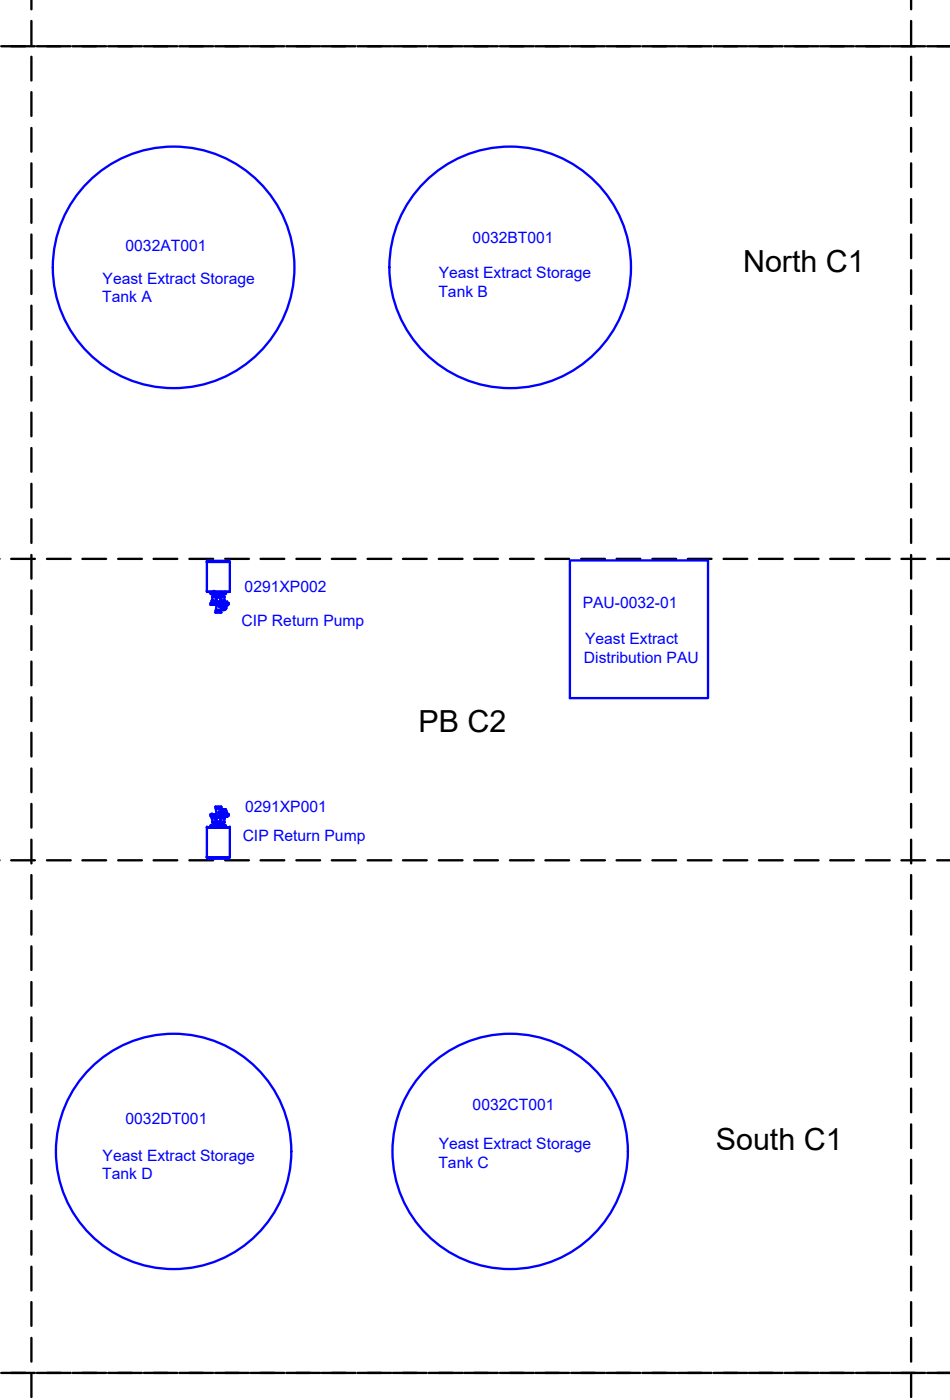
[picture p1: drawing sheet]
<svg xmlns="http://www.w3.org/2000/svg" width="103mm" height="152mm" viewBox="0 0 103 152" stroke-linecap="round" stroke-linejoin="round" font-family="sans-serif">
<!-- layer: Divider -->
<g fill="none" stroke="#000" stroke-width=".25">
<path d="M3.4 0v1M99.1 0v1M.2 5h3.6M3.4 2.3v2.6M3.4 6.2v2.6M3.4 10v2.6M3.4 13.9v2.6M3.4 17.8v2.6M4 5h3.7M7.9 5h3.6M11.8 5h3.6M15.7 5h3.6"/>
<path d="M19.5 5h3.7M23.4 5h3.7M27.3 5h3.6M31.1 5h3.7M35 5h3.7M38.9 5h3.7M42.7 5h3.7M46.6 5h3.7M50.5 5h3.7M54.4 5h3.7M58.2 5h3.7M62.1 5h3.7"/>
<path d="M66 5h3.7M69.9 5h3.7M73.7 5h3.7M77.6 5h3.7M81.5 5h3.7M85.4 5h3.7M89.2 5h3.7M93.1 5h3.7M97 5h3.7M99.1 2.3v2.6M99.1 6.2v2.6M99.1 10v2.6"/>
<path d="M99.1 13.9v2.6M99.1 17.8v2.6M100.9 5h2.5M3.4 21.7v2.6M3.4 25.5v2.6M3.4 29.4v2.6M3.4 33.3v2.6M3.4 37.2v2.5M99.1 21.7v2.6M99.1 25.5v2.6M99.1 29.4v2.6M99.1 33.3v2.6"/>
<path d="M99.1 37.2v2.5M3.4 41v2.6M3.4 44.9v2.6M3.4 48.8v2.5M3.4 52.7v2.5M3.4 56.5v2.6M99.1 41v2.6M99.1 44.9v2.6M99.1 48.8v2.5M99.1 52.7v2.5M99.1 56.5v2.6M1.2 60.8h2.6"/>
<path d="M3.4 60.4v2.6M3.4 64.3v2.5M3.4 68.2v2.5M3.4 72v2.6M3.4 75.9v2.6M3.4 79.8v2.5M5.1 60.8h2.6M9 60.8h2.5M12.9 60.8h2.5M16.7 60.8h2.6M20.6 60.8h2.6M24.5 60.8h2.6"/>
<path d="M28.4 60.8h2.5M32.2 60.8h2.6M36.1 60.8h2.6M40 60.8h2.6M43.8 60.8h2.6M47.7 60.8h2.6M51.6 60.8h2.6M55.5 60.8h2.6M59.3 60.8h2.6M63.2 60.8h2.6M67.1 60.8h2.6M71 60.8h2.6"/>
<path d="M74.8 60.8h2.6M78.7 60.8h2.6M82.6 60.8h2.6M86.5 60.8h2.6M90.3 60.8h2.6M94.2 60.8h2.6M98.1 60.8h2.6M99.1 60.4v2.6M99.1 64.3v2.5M99.1 68.2v2.5M99.1 72v2.6M99.1 75.9v2.6"/>
<path d="M99.1 79.8v2.5M102 60.8h1.4M1.2 93.6h2.6M3.4 83.6v2.6M3.4 87.5v2.6M3.4 91.4v2.6M3.4 95.2v2.6M3.4 99.1v2.6M5.1 93.6h2.6M9 93.6h2.5M12.9 93.6h2.5M16.7 93.6h2.6"/>
<path d="M20.6 93.6h2.6M24.5 93.6h2.6M28.4 93.6h2.5M32.2 93.6h2.6M36.1 93.6h2.6M40 93.6h2.6M43.8 93.6h2.6M47.7 93.6h2.6M51.6 93.6h2.6M55.5 93.6h2.6M59.3 93.6h2.6M63.2 93.6h2.6"/>
<path d="M67.1 93.6h2.6M71 93.6h2.6M74.8 93.6h2.6M78.7 93.6h2.6M82.6 93.6h2.6M86.5 93.6h2.6M90.3 93.6h2.6M94.2 93.6h2.6M98.1 93.6h2.6M99.1 83.6v2.6M99.1 87.5v2.6M99.1 91.4v2.6"/>
<path d="M99.1 95.2v2.6M99.1 99.1v2.6M102 93.6h1.4M3.4 103v2.6M3.4 106.9v2.6M3.4 110.7v2.6M3.4 114.6v2.6M3.4 118.5v2.6M99.1 103v2.6M99.1 106.9v2.6M99.1 110.7v2.6M99.1 114.6v2.6"/>
<path d="M99.1 118.5v2.6M3.4 122.4v2.6M3.4 126.2v2.6M3.4 130.1v2.6M3.4 134v2.6M3.4 137.9v2.6M99.1 122.4v2.6M99.1 126.2v2.6M99.1 130.1v2.6M99.1 134v2.6M99.1 137.9v2.6M.2 149.4h3.6"/>
<path d="M3.4 141.7v2.6M3.4 145.6v2.6M3.4 149.5v2.6M4 149.4h3.7M7.9 149.4h3.6M11.8 149.4h3.6M15.7 149.4h3.6M19.5 149.4h3.7M23.4 149.4h3.7M27.3 149.4h3.6M31.1 149.4h3.7M35 149.4h3.7"/>
<path d="M38.9 149.4h3.7M42.7 149.4h3.7M46.6 149.4h3.7M50.5 149.4h3.7M54.4 149.4h3.7M58.2 149.4h3.7M62.1 149.4h3.7M66 149.4h3.7M69.9 149.4h3.7M73.7 149.4h3.7M77.6 149.4h3.7M81.5 149.4h3.7"/>
<path d="M85.4 149.4h3.7M89.2 149.4h3.7M93.1 149.4h3.7M97 149.4h3.7M99.1 141.7v2.6M99.1 145.6v2.6M99.1 149.5v2.6M100.9 149.4h2.5"/>
</g>
<!-- layer: Equipment -->
<g fill="none" stroke="#00f" stroke-width=".25">
<path d="M22.5 64.4h.1M22.5 64.4v-3.2h2.5v3.2M22.5 64.4h2.5M22.6 61l-.1 .1M22.6 61h2.3M22.9 64.4v.2M23 64.5h.1M23 64.4v.1M23 64.5l-.1 .1M23 64.6h.1M23 65.7h.1M23.1 65.5v.2h1.4v-.2"/>
<path d="M23.1 65.4h.1M23.1 65.5h.1M23.1 65.8h.1M23.1 65.4v.1M23.1 65.5h.5M23.1 65.3l-.1 .1M23.1 64.4v.2zM23.1 64.5h.1M23.1 65.4h.1h.3M23.1 65.4v-.5h1.3v.5M23.1 65h.6M23.1 65.3v.1"/>
<path d="M23.1 65h.1M23.1 64.9h.1M23.2 65.4h.1M23.2 65.4l-.1 .1M23.3 64.4h.1M23.3 64.6h.1M23.3 64.6v.3v-.3M23.3 64.9h.1M23.3 64.5h.1M23.3 64.4v.2M23.3 64.6h.9M23.4 64.9h.1"/>
<path d="M23.4 64.9h.3zM23.4 64.6h.1M23.4 64.4v.1M23.4 64.6v.3M23.4 64.6h.3v.3h-.3zM23.4 66.6l.7 .1zM23.5 66.5h.5M23.5 66.5v.1M23.5 65.8l.1 .1M23.6 65.9h.1M23.6 65.8v.1M23.7 65.9h.1"/>
<path d="M23.7 65.9l-.2 .1v.5M23.7 65.8v.1M23.7 66.5h.1M23.7 64.9h.1M23.7 64.6h.1M23.7 64.6v.3l.1-.3M23.7 65.9l.1 .1M23.7 64.6v.3M23.8 64.9h.1M23.8 64.6h.3v.3h-.3zM23.8 64.6h.1M23.8 64.6v.3"/>
<path d="M23.8 64.9h.3M23.8 66h.1M23.8 65.9l.1 .1zM23.8 65.9v.1M23.8 65.9h.1M23.8 66.5h.1M23.9 65h.5M23.9 65.9h.1M23.9 65.9v.1M23.9 66h.1M23.9 65.5h.6M24 66.3v.1"/>
<path d="M24 65.4h.3M24 65.4h.1M24 66.4h.1M24 66.5v.1M24 66.3l.1 .1M24.1 64.4h.1M24.1 65.2l-.1 .2M24.1 66.4h.1M24.1 64.6h.1M24.1 64.9h.1M24.1 66.2l.1 .2M24.2 64.9h.1"/>
<path d="M24.2 64.4l-.1 .1M24.2 66.4h.1M24.2 64.6h.1M24.2 64.6v.3M24.2 64.4v.1M24.2 65.9h-.2l-.2 .1M24.2 65.9h.1M24.2 65.8h.1M24.2 65.9l-.2 .6M24.2 66h.3M24.2 64.6h-.1v.3M24.2 64.5v.4"/>
<path d="M24.2 65.8v.1M24.3 66l-.1 .2 .1 .2M24.3 65.4h.1M24.3 65.4l.1 .1M24.4 65.3v.1M24.4 65h.1M24.4 64.9h.1M24.4 65.3l.1 .2h-.6M24.4 64.4v.2zM24.4 64.5h.1M24.4 65.4h.1M24.4 65.4h.1h-.2"/>
<path d="M24.4 65.4h-.1M24.5 65.5h.1M24.5 65.8h.1M24.5 66.1v.2M24.5 64.6h.1M24.5 65.7h.1M24.5 66.2h.1M24.5 66.1h.1M24.5 66.2v.1M24.5 66.1v.1M24.5 66.3h.1M24.5 66.1v.2l.1-.1"/>
<path d="M24.5 66.1l.1 .1M24.5 64.5h.1M24.5 66.3l-.2 .1h-.1M24.5 64.4v.1M24.6 66.2h.1M24.6 66.2l-.1 .1M24.6 64.4v.2l-.1-.1M24.6 65.7h.1M24.6 65.7h-1.7v.1h1.7M24.6 65.8h-.1M24.7 65.6v.1M24.7 65.8v.1"/>
<path d="M24.7 65.9h.1M24.7 65.5h.1M24.7 65.6h.1M24.7 65.7h.1M24.8 65.6v.1M24.8 65.8h-.1M24.8 65.7h.1M24.8 65.8h.1M24.8 65.8v.1M24.9 61l.1 .1M24.9 65.7h.1M25 64.4h.1"/>
<path d="M62 61h15v15h-15zM22.5 93.3l.1 .1M22.5 90.1h.1M22.5 90.1v3.2h2.5v-3.2M22.6 93.5h2.3M23 90h.1M23 90l-.1 .1M23 90v.1M23 89.9h.1M23 89l.1 .1M23 88.8h.1M23.1 89v.1"/>
<path d="M23.1 89h.1M23.1 88.6h.1M23.1 89h.5M23.1 89.9v.2zM23.1 90h.1M23.1 89.1h.1M23.1 89.5h.6M23.1 89.1v.4h1.3v-.4M23.1 89.5h.1M23.2 89h.1M23.3 90.1h.1M23.3 89.8h.1"/>
<path d="M23.3 89.9h.1M23.3 89.9v-.3v.3M23.3 89.6h.1M23.3 90l.1 .1M23.3 90h.1M23.3 89.9v.2M23.3 89.6h.4M23.3 89.9h.9M23.3 89.5v.1M23.3 90v.1M23.4 89.6h.1M23.4 90v.1"/>
<path d="M23.4 89.6h.3M23.4 89.6v.2h.3v-.2M23.4 89.6v.3h-.1M23.4 89.9h.1M23.4 90l.7 .1M23.4 89.8v.1M23.4 87.8h.7M23.5 88h.5M23.5 88v.4l.2 .2M23.5 89h-.3l-.1 .1M23.6 88.6h.1M23.6 88.6h-.1"/>
<path d="M23.7 88.6h-.1M23.7 88.6h.1M23.7 88h.1M23.7 89.6h.1M23.7 89.8l-.4 .1M23.7 89.9h.1M23.7 89.8h.1M23.7 89.5v.4M23.8 89.8h-.1M23.8 89.6h.4M23.8 89.6h.3zM23.8 89.6v.2h.3v-.2"/>
<path d="M23.8 89.8l.4 .1M23.8 89.6h.1M23.8 89.9h.1M23.8 89.6l-.1 .3M23.8 89.8h.1M23.8 88.4h.1a.21 .21 0 0 0 .1 .2 .21 .21 0 0 0 .2 0M23.8 88.4l-.1 .2M23.8 88.4h.1M23.8 88.5h.1M23.8 88.5v.1M23.8 88.6h.1M23.8 88h.1"/>
<path d="M23.9 88.4l-.1 .2zM23.9 88.4v.2M23.9 89.5h.5M23.9 88.6h.1M23.9 88.4h.1M23.9 88.5h.1M23.9 89h.6zM24 88.1v.1M24 89h.3M24 89l.1 .3M24 89h.1M24 88l.2 .6"/>
<path d="M24 88.1h.2h-.1M24 88.1h.1M24.1 87.8h-.7l.1 .2M24.1 87.8l-.1 .2M24.1 88.1h.1M24.1 88.1l-.1 .1M24.1 89.6h.1M24.1 89.6v.3M24.1 89.9h.1M24.1 89.8h.1M24.1 90h.1M24.1 89.8v.1"/>
<path d="M24.2 89.6v.3M24.2 89.6h.1M24.2 88.1l-.1 .2M24.2 88.1h.3M24.2 88.1h.1M24.2 89.6h-.1M24.2 89.8h.1M24.2 89.9h.1M24.2 89.6v.3h-.1M24.2 90h.1M24.2 88.6h.1M24.2 89.5v.1"/>
<path d="M24.2 89.9v.1M24.3 88.1l-.1 .2 .1 .2M24.3 89h.1M24.3 89h.2l-.1 .1M24.3 89l.1 .1M24.4 89.5h.1M24.4 89.9v.2zM24.4 90h.1M24.4 89.1h.1M24.4 89h-.1M24.4 89v.1M24.5 89v-.2h-1.4v.2"/>
<path d="M24.5 89l-.1 .1M24.5 88.6h.1M24.5 88.2v.2M24.5 89.9h.1M24.5 88.8h.1M24.5 88.2h.1M24.5 88.3h.1M24.5 88.3v.1M24.5 88.7h.1M24.5 88.4h.1M24.5 90l.1 .1M24.5 88.4l-.3 .1"/>
<path d="M24.5 88.2l.1 .1M24.5 88.6l.1 .1M24.6 88.8h.1M24.6 88.3h.1M24.6 88.3l-.1 .1M24.6 88.6v.1M24.6 88.3l-.1-.1v.2M24.7 88.6h-1.8v.2h1.7h-.1M24.7 88.8v.1M24.7 88.9h.1M24.7 88.5h.1M24.7 88.6h.1"/>
<path d="M24.7 88.6l.1 .1M24.8 88.6v.1M24.8 88.8h-.1M24.8 88.7h.1M24.8 88.8v.1M24.9 88.7h.1M24.9 88.8h-.1M25 90.1h-2.5h2.5M25 90.1h.1M25 93.3l-.1 .1"/>
<circle cx="18.9" cy="29.1" r="13.1"/>
<circle cx="55.5" cy="29.1" r="13.1"/>
<circle cx="23" cy="64.6" r=".11"/>
<circle cx="23" cy="64.6" r=".06"/>
<circle cx="23.8" cy="65.3" r=".32"/>
<circle cx="23.8" cy="65.3" r=".23"/>
<circle cx="24.5" cy="64.6" r=".11"/>
<circle cx="24.5" cy="64.6" r=".06"/>
<circle cx="23" cy="89.9" r=".06"/>
<circle cx="23" cy="89.9" r=".11"/>
<circle cx="23.8" cy="89.2" r=".23"/>
<circle cx="23.8" cy="89.2" r=".32"/>
<circle cx="24.5" cy="89.9" r=".11"/>
<circle cx="24.5" cy="89.9" r=".06"/>
<circle cx="18.9" cy="125.3" r="12.8"/>
<circle cx="55.5" cy="125.3" r="12.8"/>
</g>
<g font-size="3.3">
<text x="80.8" y="29.6">North C1</text>
<text x="45.5" y="79.6">PB C2</text>
<text x="77.9" y="125.2">South C1</text>
</g>
<g font-size="1.7" fill="#00f">
<text x="13.7" y="27.3">0032AT001</text>
<text x="51.4" y="26.4">0032BT001</text>
<text x="11.1" y="32.9">Tank A</text>
<text x="11.2" y="30.9">Yeast Extract Storage</text>
<text x="47.7" y="32.3">Tank B</text>
<text x="47.7" y="30.3">Yeast Extract Storage</text>
<text x="26.6" y="64.4">0291XP002</text>
<text x="26.3" y="68.2">CIP Return Pump</text>
<text x="63.4" y="66.2">PAU-0032-01</text>
<text x="63.7" y="70.1">Yeast Extract</text>
<text x="63.5" y="72.2">Distribution PAU</text>
<text x="26.7" y="88.4">0291XP001</text>
<text x="26.4" y="91.6">CIP Return Pump</text>
<text x="13.7" y="122.4">0032DT001</text>
<text x="47.7" y="125">Yeast Extract Storage</text>
<text x="51.4" y="120.8">0032CT001</text>
<text x="11.1" y="128.4">Tank D</text>
<text x="11.2" y="126.3">Yeast Extract Storage</text>
<text x="47.7" y="127.1">Tank C</text>
</g>
</svg>
